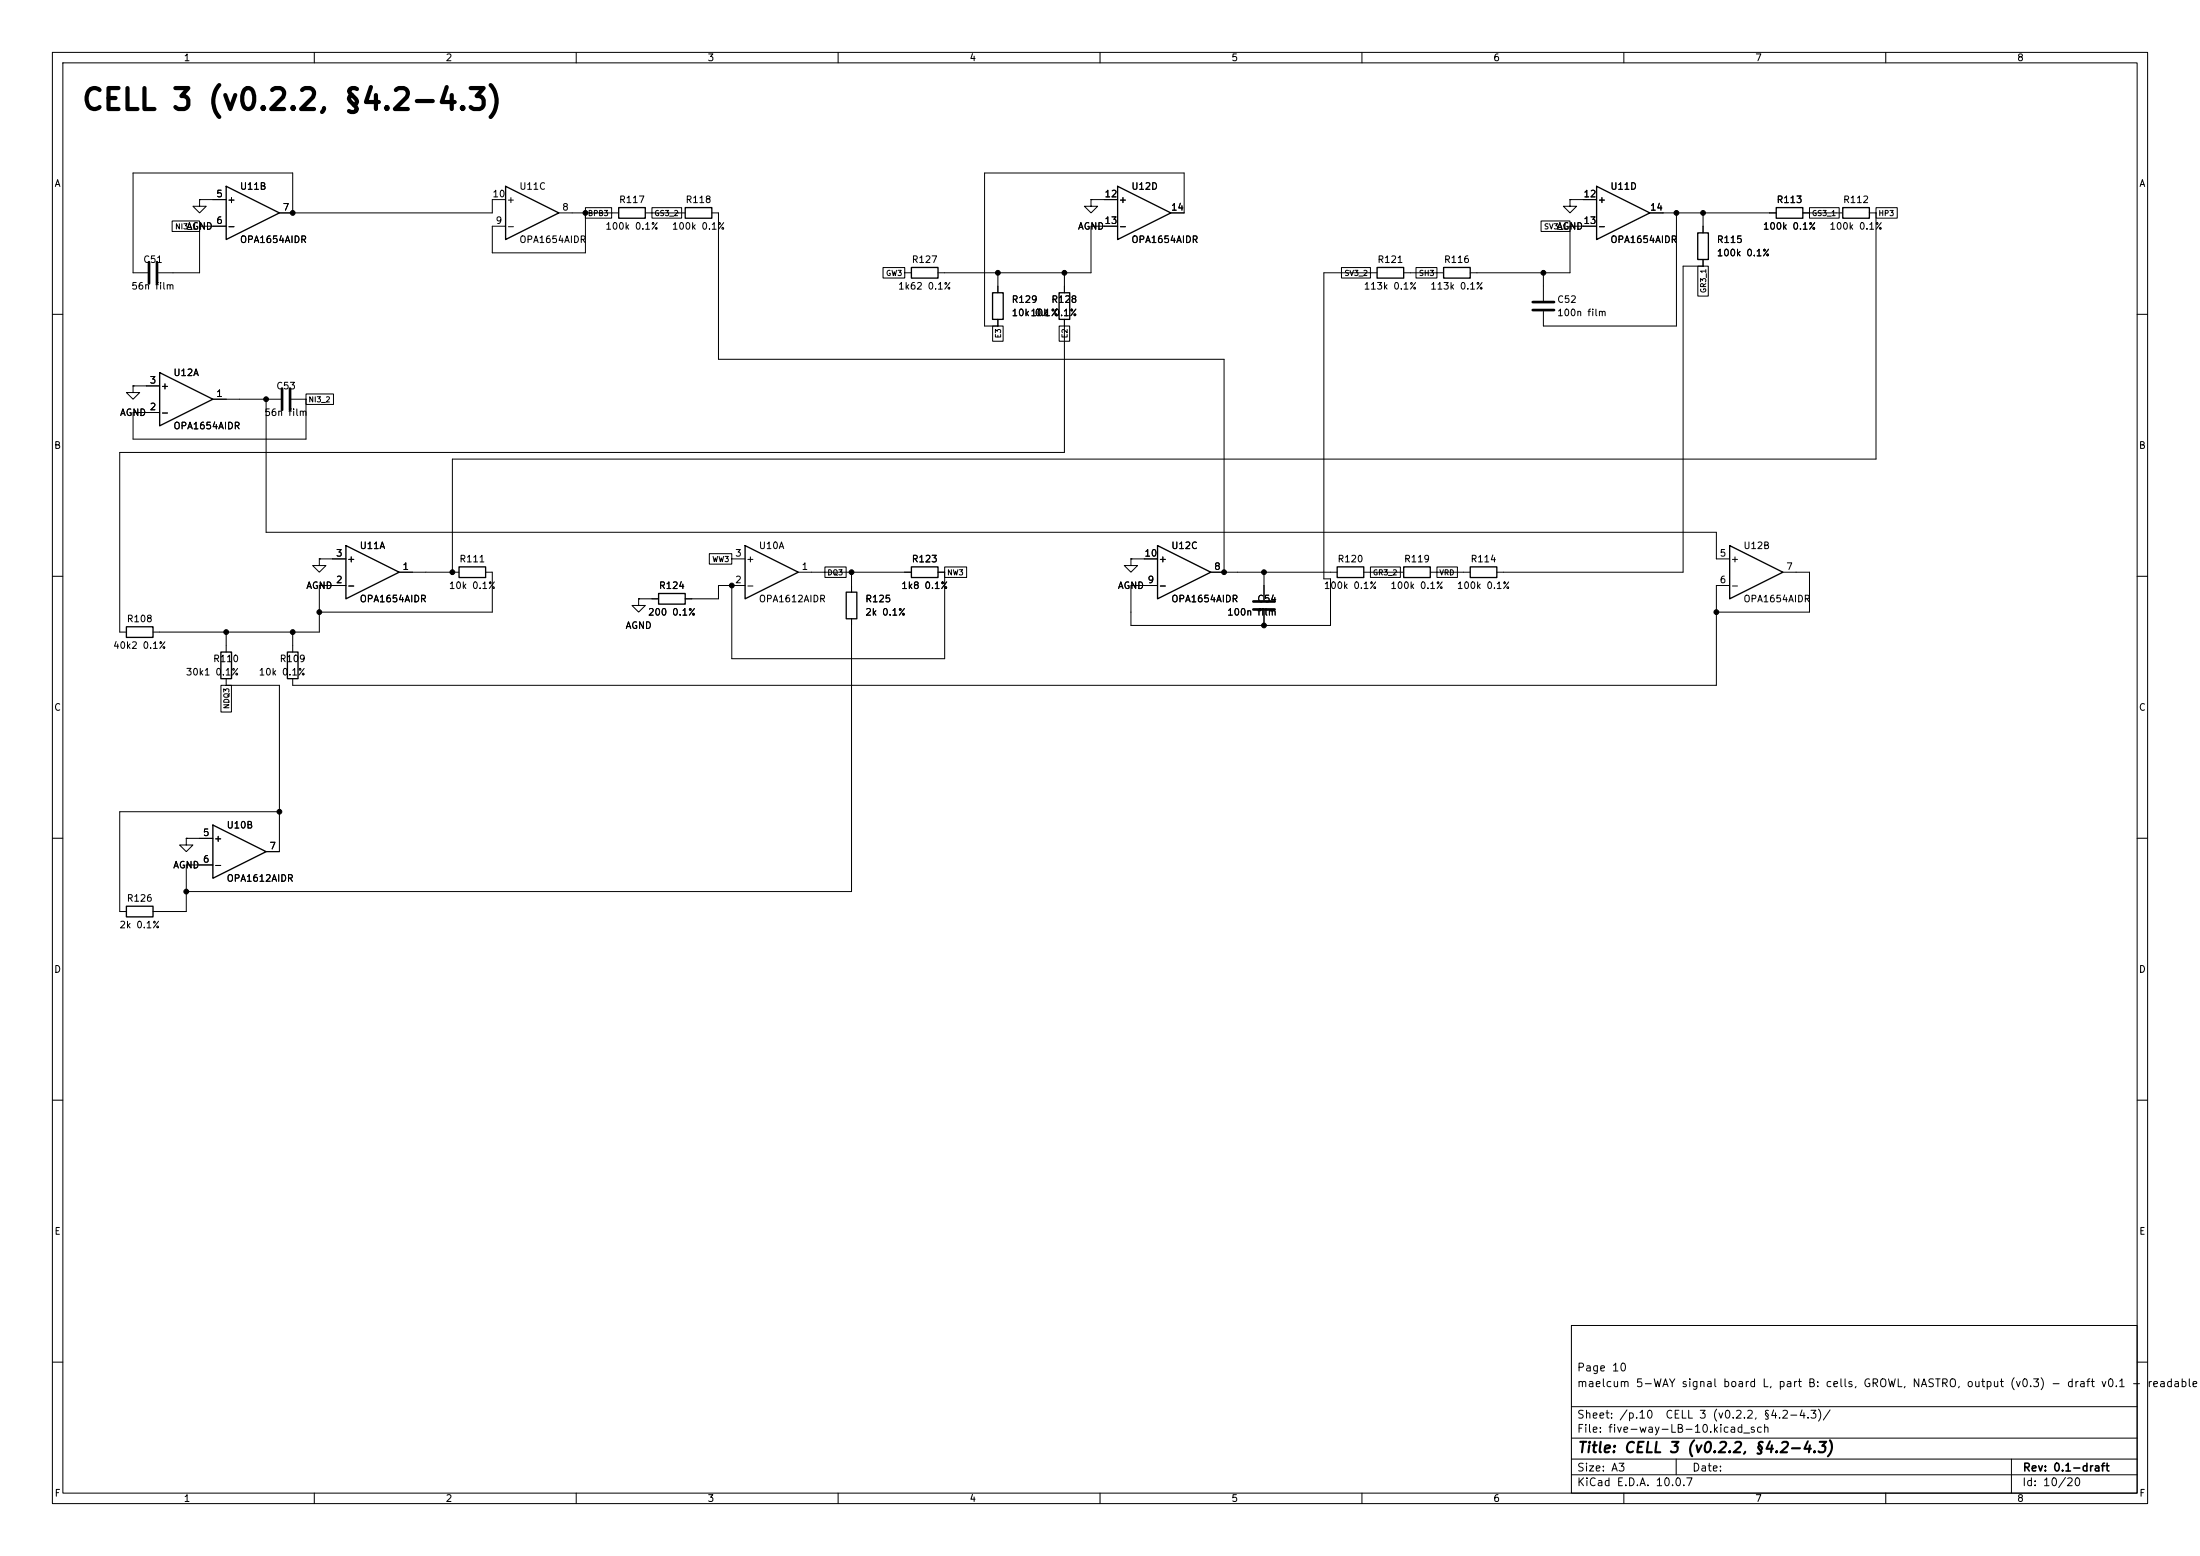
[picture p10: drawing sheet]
<svg xmlns="http://www.w3.org/2000/svg" width="420mm" height="297mm" viewBox="0 0 420 297" stroke-linecap="round" stroke-linejoin="round" font-family="sans-serif">
<g fill="none" stroke="#000" stroke-width=".19">
<path d="M10 10h400v277h-400zM12 12h396v273h-396zM60 10v2M110 10v2M160 10v2M210 10v2M260 10v2M310 10v2M360 10v2M38.1 38.1v1.3h1.3l-1.3 1.2-1.3-1.2h1.3M38.1 38.1h.1M38.1 38.1h5.1"/>
<path d="M96.5 38.1h-2.5v2.5h-40.7M111.8 39.6h5v2h-5zM124.5 39.6h5.6v2h-5.6zM208.3 38.1v1.3h1.2l-1.2 1.2-1.3-1.2h1.3M208.3 38.1h.1M208.3 38.1h5.1M299.7 38.1v1.3h1.3l-1.3 1.2-1.3-1.2h1.3M299.7 38.1h.1M299.7 38.1h5.1M345.4 39.6h5.7v2h-5.7zM358.1 39.6h4.1v2h-4.1zM32.9 42.2h5.2v2h-5.2z"/>
<path d="M38.1 43.2v8.9h-7.9M38.1 43.2h5.1M55.9 40.6v-7.6h-30.5v19.1h2.8M106.7 40.6h11.4M111.8 40.6v7.7h-17.8v-5.1h2.5M123.2 40.6h7.6M135.9 40.6h1.3v28h96.5v40.6M168.6 51.1h4.1v2h-4.1zM172.7 52.1h1.3M190.5 52.1v3.8M203.2 52.1v3.8M213.4 43.2h-5.1v8.9h-29.2"/>
<path d="M223.5 40.6h2.6v-7.6h-38.1v29.2h2.5M256.1 51.1h5.5v2h-5.5zM262.9 52.1h-10.2v58.4h1.3v8.9h-38.1v-7.6h5.1M268 52.1h7.6M270.3 51.1h4v2h-4zM294.2 42.2h5.5v2h-5.5zM294.6 52.1v5.3M299.7 43.2v8.9h-19M299.7 43.2h5.1M315 40.6h24.1M320 40.6v21.6h-25.4v-2.8M324.1 50.8h2v5.7h-2z"/>
<path d="M325.1 50.8h-3.8v58.4h-35.6M325.1 40.6v3.9M325.1 49.5v1.3M344.2 40.6h7.6M356.9 40.6h1.2M358.1 40.6v47h-271.7v21.6M10 60h2M25.4 73.7v1.2h1.3l-1.3 1.3-1.3-1.3h1.3M25.4 73.7h.1M25.4 73.7h5.1M40.6 76.2h13M50.8 76.2v25.4h276.9v5.1h2.5"/>
<path d="M55.6 76.2h2.8M58.4 75.2h5.3v2h-5.3zM58.4 76.2v7.6h-33v-5.1h5.1M189.5 62.2h2v2.9h-2zM190.5 61v1.2M202.2 62.2h2v2.9h-2zM203.2 61v25.4h-180.3v34.3h1.2M408 60h2M10 110h2M61 106.7v1.3h1.2l-1.2 1.2-1.3-1.2h1.3M61 106.7h.1M61 106.7h5"/>
<path d="M66 111.8h-5v8.9h-31.8M76.2 109.2h11.4M92.7 109.2h1.3v7.6h-33M121.9 114.3v1.3h1.3l-1.3 1.2-1.3-1.2h1.3M121.9 114.3h.1M121.9 114.3h3.8M135.4 105.7h4.3v2h-4.3zM139.7 106.7h2.5M142.2 111.8h-5v2.5h-6.4M152.4 109.2h21.6M157.5 108.2h4v2h-4zM162.6 109.2v3.8"/>
<path d="M162.6 118.1v52.1h-127M179.1 109.2h1.2M180.3 108.2h4.2v2h-4.2zM180.3 109.2v16.5h-40.6v-13.9M215.9 106.7v1.3h1.3l-1.3 1.2-1.3-1.2h1.3M215.9 106.7h.1M215.9 106.7h5.1M231.1 109.2h24.2M241.3 109.2v5.4M241.3 116.6v2.8M260.3 109.2h7.7M261.6 108.2h5.7v2h-5.7z"/>
<path d="M273 109.2h7.7M274.3 108.2h3.9v2h-3.9zM330.2 111.8h-2.5v19h-271.8v-1.3M340.4 109.2h5v7.6h-17.7M408 110h2M42.2 130.8h2v5.1h-2zM43.2 130.8h10.1v31.8h-2.5M43.2 120.7v3.8M43.2 129.5v1.3M55.9 120.7v3.8M10 160h2M53.3 154.9h-30.4v19.1h1.2"/>
<path d="M408 160h2M35.6 160v1.3h1.2l-1.2 1.3-1.3-1.3h1.3M35.6 160h.1M35.6 160h5M40.6 165.1h-5v8.9h-6.4M10 210h2M408 210h2M300 253h108v32h-108zM10 260h2M300 278.5h108M300 274.5h108M300 268.5h108"/>
<path d="M320 278.5v3M384 278.5v6.5M408 260h2M60 285v2M110 285v2M160 285v2M210 285v2M260 285v2M300 281.5h108M310 285v2M360 285v2"/>
</g>
<g fill="none" stroke="#000" stroke-width=".25">
<path d="M43.2 35.6l10.1 5-10.1 5.1zM96.5 35.6l10.2 5-10.2 5.1zM118.1 39.6h5.1v2.1h-5.1zM130.8 39.6h5.1v2.1h-5.1zM213.4 35.6l10.1 5-10.1 5.1zM304.8 35.6l10.2 5-10.2 5.1zM339.1 39.6h5.1v2.1h-5.1zM351.8 39.6h5.1v2.1h-5.1zM174 51.1h5.1v2h-5.1zM189.5 55.9h2v5.1h-2zM202.2 55.9h2v5.1h-2zM262.9 51.1h5.1v2h-5.1z"/>
<path d="M275.6 51.1h5.1v2h-5.1zM324.1 44.5h2v5h-2zM30.5 71.1l10.1 5.1-10.1 5.1zM24.1 119.6h5.1v2.1h-5.1zM66 104.1l10.2 5.1-10.2 5.1zM87.6 108.2h5.1v2h-5.1zM125.7 113.3h5.1v2h-5.1zM142.2 104.1l10.2 5.1-10.2 5.1zM161.5 113h2.1v5.1h-2.1zM174 108.2h5.1v2h-5.1zM221 104.1l10.1 5.1-10.1 5.1zM255.3 108.2h5v2h-5z"/>
<path d="M268 108.2h5v2h-5zM280.7 108.2h5v2h-5zM330.2 104.1l10.2 5.1-10.2 5.1zM42.2 124.5h2v5h-2zM54.9 124.5h2v5h-2zM40.6 157.5l10.2 5.1-10.2 5zM24.1 173h5.1v2h-5.1z"/>
</g>
<path d="M28.4 50v4.1M30 50v4.1M292.6 57.7h4.1M292.6 59.2h4.1M53.8 74.2v4M55.4 74.2v4M239.3 116.3h4M239.3 114.8h4" fill="none" stroke="#000" stroke-width=".51"/>
<g fill="#000" stroke="#000" stroke-width=".19">
<circle cx="55.9" cy="40.6" r=".46"/>
<circle cx="111.8" cy="40.6" r=".46"/>
<circle cx="190.5" cy="52.1" r=".46"/>
<circle cx="203.2" cy="52.1" r=".46"/>
<circle cx="294.6" cy="52.1" r=".46"/>
<circle cx="320" cy="40.6" r=".46"/>
<circle cx="325.1" cy="40.6" r=".46"/>
<circle cx="50.8" cy="76.2" r=".46"/>
<circle cx="61" cy="116.8" r=".46"/>
<circle cx="86.4" cy="109.2" r=".46"/>
<circle cx="139.7" cy="111.8" r=".46"/>
<circle cx="162.6" cy="109.2" r=".46"/>
<circle cx="233.7" cy="109.2" r=".46"/>
<circle cx="241.3" cy="109.2" r=".46"/>
<circle cx="241.3" cy="119.4" r=".46"/>
<circle cx="327.7" cy="116.8" r=".46"/>
<circle cx="43.2" cy="120.7" r=".46"/>
<circle cx="55.9" cy="120.7" r=".46"/>
<circle cx="53.3" cy="154.9" r=".46"/>
<circle cx="35.6" cy="170.2" r=".46"/>
</g>
<text font-size="4" x="15.4" y="22">CELL 3 (v0.2.2, §4.2-4.3)</text>
<text font-size="2" x="301" y="277.8">Title: CELL 3 (v0.2.2, §4.2-4.3)</text>
<g font-size="1.5">
<text x="300.9" y="262.1">Page 10</text>
<text x="300.9" y="265.1">maelcum 5-WAY signal board L, part B: cells, GROWL, NASTRO, output (v0.3) - draft v0.1 - readable s</text>
<text x="300.9" y="273.8">File: five-way-LB-10.kicad_sch</text>
<text x="300.9" y="271.1">Sheet: /p.10</text>
<text x="317.8" y="271.1">CELL 3 (v0.2.2, §4.2-4.3)/</text>
<text x="300.9" y="281.2">Size: A3</text>
<text x="322.9" y="281.2">Date:</text>
<text x="386" y="281.2">Rev: 0.1-draft</text>
<text x="300.9" y="284">KiCad E.D.A. 10.0.7</text>
<text x="385.9" y="284">Id: 10/20</text>
</g>
<g font-size="1.3">
<text x="35" y="12">1</text>
<text x="85" y="12">2</text>
<text x="135" y="12">3</text>
<text x="185" y="12">4</text>
<text x="235" y="12">5</text>
<text x="285" y="12">6</text>
<text x="335" y="12">7</text>
<text x="385" y="12">8</text>
<text x="10.3" y="36">A</text>
<text x="408.3" y="36">A</text>
<text x="41.2" y="38">5</text>
<text x="43.3" y="39.1">+</text>
<text x="45.7" y="36.5">U11B</text>
<text x="53.9" y="40.5">7</text>
<text x="93.9" y="38">10</text>
<text x="96.6" y="39.1">+</text>
<text x="99" y="36.5">U11C</text>
<text x="107.2" y="40.5">8</text>
<text x="118.1" y="39.1">R117</text>
<text x="130.8" y="39.1">R118</text>
<text x="210.8" y="38">12</text>
<text x="213.5" y="39.1">+</text>
<text x="215.9" y="36.5">U12D</text>
<text x="223.5" y="40.5">14</text>
<text x="302.2" y="38">12</text>
<text x="304.9" y="39.1">+</text>
<text x="307.3" y="36.5">U11D</text>
<text x="314.9" y="40.5">14</text>
<text x="339.1" y="39.1">R113</text>
<text x="351.8" y="39.1">R112</text>
<text x="35.5" y="44.1">AGND</text>
<text x="41.2" y="43">6</text>
<text x="43.3" y="44.1">-</text>
<text x="45.7" y="46.7">OPA1654AIDR</text>
<text x="94.5" y="43">9</text>
<text x="96.6" y="44.1">-</text>
<text x="99" y="46.7">OPA1654AIDR</text>
<text x="115.5" y="44.1">100k 0.1%</text>
<text x="128.2" y="44.1">100k 0.1%</text>
<text x="205.7" y="44.1">AGND</text>
<text x="210.8" y="43">13</text>
<text x="213.5" y="44.1">-</text>
<text x="215.9" y="46.7">OPA1654AIDR</text>
<text x="297.1" y="44.1">AGND</text>
<text x="302.2" y="43">13</text>
<text x="304.9" y="44.1">-</text>
<text x="307.3" y="46.7">OPA1654AIDR</text>
<text x="327.6" y="46.7">R115</text>
<text x="336.5" y="44.1">100k 0.1%</text>
<text x="349.2" y="44.1">100k 0.1%</text>
<text x="27.2" y="50.5">C51</text>
<text x="174" y="50.5">R127</text>
<text x="262.9" y="50.5">R121</text>
<text x="275.6" y="50.5">R116</text>
<text x="327.6" y="49.2">100k 0.1%</text>
<text x="25" y="55.6">56n film</text>
<text x="171.4" y="55.6">1k62 0.1%</text>
<text x="193" y="58.1">R129</text>
<text x="200.6" y="58.1">R128</text>
<text x="260.3" y="55.6">113k 0.1%</text>
<text x="273" y="55.6">113k 0.1%</text>
<text x="297.2" y="58.1">C52</text>
<text x="193" y="60.7">10k10k 0.1%</text>
<text x="197.4" y="60.7">0.1%</text>
<text x="297.2" y="60.7">100n film</text>
<text x="28.5" y="73.5">3</text>
<text x="30.6" y="74.6">+</text>
<text x="33" y="72.1">U12A</text>
<text x="41.2" y="76.1">1</text>
<text x="52.6" y="74.6">C53</text>
<text x="22.8" y="79.7">AGND</text>
<text x="28.5" y="78.6">2</text>
<text x="30.6" y="79.7">-</text>
<text x="33" y="82.2">OPA1654AIDR</text>
<text x="50.4" y="79.7">56n film</text>
<text x="10.2" y="86">B</text>
<text x="408.2" y="86">B</text>
<text x="64" y="106.5">3</text>
<text x="66.1" y="107.6">+</text>
<text x="68.6" y="105.1">U11A</text>
<text x="87.6" y="107.6">R111</text>
<text x="140.2" y="106.5">3</text>
<text x="142.3" y="107.6">+</text>
<text x="144.8" y="105.1">U10A</text>
<text x="174" y="107.6">R123</text>
<text x="218.4" y="106.5">10</text>
<text x="221.1" y="107.6">+</text>
<text x="223.5" y="105.1">U12C</text>
<text x="255.2" y="107.6">R120</text>
<text x="267.9" y="107.6">R119</text>
<text x="280.6" y="107.6">R114</text>
<text x="328.2" y="106.5">5</text>
<text x="330.3" y="107.6">+</text>
<text x="332.7" y="105.1">U12B</text>
<text x="58.4" y="112.7">AGND</text>
<text x="64" y="111.6">2</text>
<text x="66.1" y="112.7">-</text>
<text x="76.7" y="109.1">1</text>
<text x="85.6" y="112.7">10k 0.1%</text>
<text x="125.7" y="112.7">R124</text>
<text x="140.2" y="111.6">2</text>
<text x="142.3" y="112.7">-</text>
<text x="152.9" y="109.1">1</text>
<text x="172" y="112.7">1k8 0.1%</text>
<text x="213.3" y="112.7">AGND</text>
<text x="219" y="111.6">9</text>
<text x="221.1" y="112.7">-</text>
<text x="231.7" y="109.1">8</text>
<text x="252.6" y="112.7">100k 0.1%</text>
<text x="265.3" y="112.7">100k 0.1%</text>
<text x="278" y="112.7">100k 0.1%</text>
<text x="328.2" y="111.6">6</text>
<text x="330.3" y="112.7">-</text>
<text x="340.9" y="109.1">7</text>
<text x="24.1" y="119.1">R108</text>
<text x="68.6" y="115.3">OPA1654AIDR</text>
<text x="123.6" y="117.8">200 0.1%</text>
<text x="144.8" y="115.3">OPA1612AIDR</text>
<text x="165.1" y="115.3">R125</text>
<text x="165.1" y="117.8">2k 0.1%</text>
<text x="223.5" y="115.3">OPA1654AIDR</text>
<text x="234.2" y="117.8">100n film</text>
<text x="239.9" y="115.3">C54</text>
<text x="332.7" y="115.3">OPA1654AIDR</text>
<text x="21.5" y="124.2">40k2 0.1%</text>
<text x="119.3" y="120.3">AGND</text>
<text x="35.4" y="129.2">30k1 0.1%</text>
<text x="40.6" y="126.7">R110</text>
<text x="49.3" y="129.2">10k 0.1%</text>
<text x="53.3" y="126.7">R109</text>
<text x="10.2" y="136">C</text>
<text x="408.2" y="136">C</text>
<text x="38.6" y="159.9">5</text>
<text x="40.7" y="161">+</text>
<text x="43.2" y="158.4">U10B</text>
<text x="33" y="166.1">AGND</text>
<text x="38.6" y="165">6</text>
<text x="40.7" y="166.1">-</text>
<text x="51.3" y="162.4">7</text>
<text x="24.1" y="172.4">R126</text>
<text x="43.2" y="168.6">OPA1612AIDR</text>
<text x="22.7" y="177.5">2k 0.1%</text>
<text x="10.2" y="186">D</text>
<text x="408.2" y="186">D</text>
<text x="10.3" y="236">E</text>
<text x="408.3" y="236">E</text>
<text x="10.3" y="286">F</text>
<text x="35" y="287">1</text>
<text x="85" y="287">2</text>
<text x="135" y="287">3</text>
<text x="185" y="287">4</text>
<text x="235" y="287">5</text>
<text x="285" y="287">6</text>
<text x="335" y="287">7</text>
<text x="385" y="287">8</text>
<text x="408.3" y="286">F</text>
</g>
<g font-size="1">
<text x="112.1" y="41.5">BPB3</text>
<text x="124.8" y="41.5">GS3_2</text>
<text x="345.8" y="41.5">GS3_1</text>
<text x="358.5" y="41.5">HP3</text>
<text x="33.3" y="44">NI3_1</text>
<text x="294.7" y="44">SV3_1</text>
<text x="169" y="52.9">GW3</text>
<text x="256.6" y="52.9">SV3_2</text>
<text x="270.8" y="52.9">SH3</text>
<text x="325.9" y="56" transform="rotate(-90 325.9 56)">GR3_1</text>
<text x="191.3" y="64.7" transform="rotate(-90 191.3 64.7)">E3</text>
<text x="204" y="64.7" transform="rotate(-90 204 64.7)">E2</text>
<text x="58.8" y="77">NI3_2</text>
<text x="135.9" y="107.5">WW3</text>
<text x="157.9" y="110">DQ3</text>
<text x="180.7" y="110">NW3</text>
<text x="262" y="110">GR3_2</text>
<text x="274.7" y="110">VRD</text>
<text x="44" y="135.4" transform="rotate(-90 44 135.4)">NDQ3</text>
</g>
</svg>
